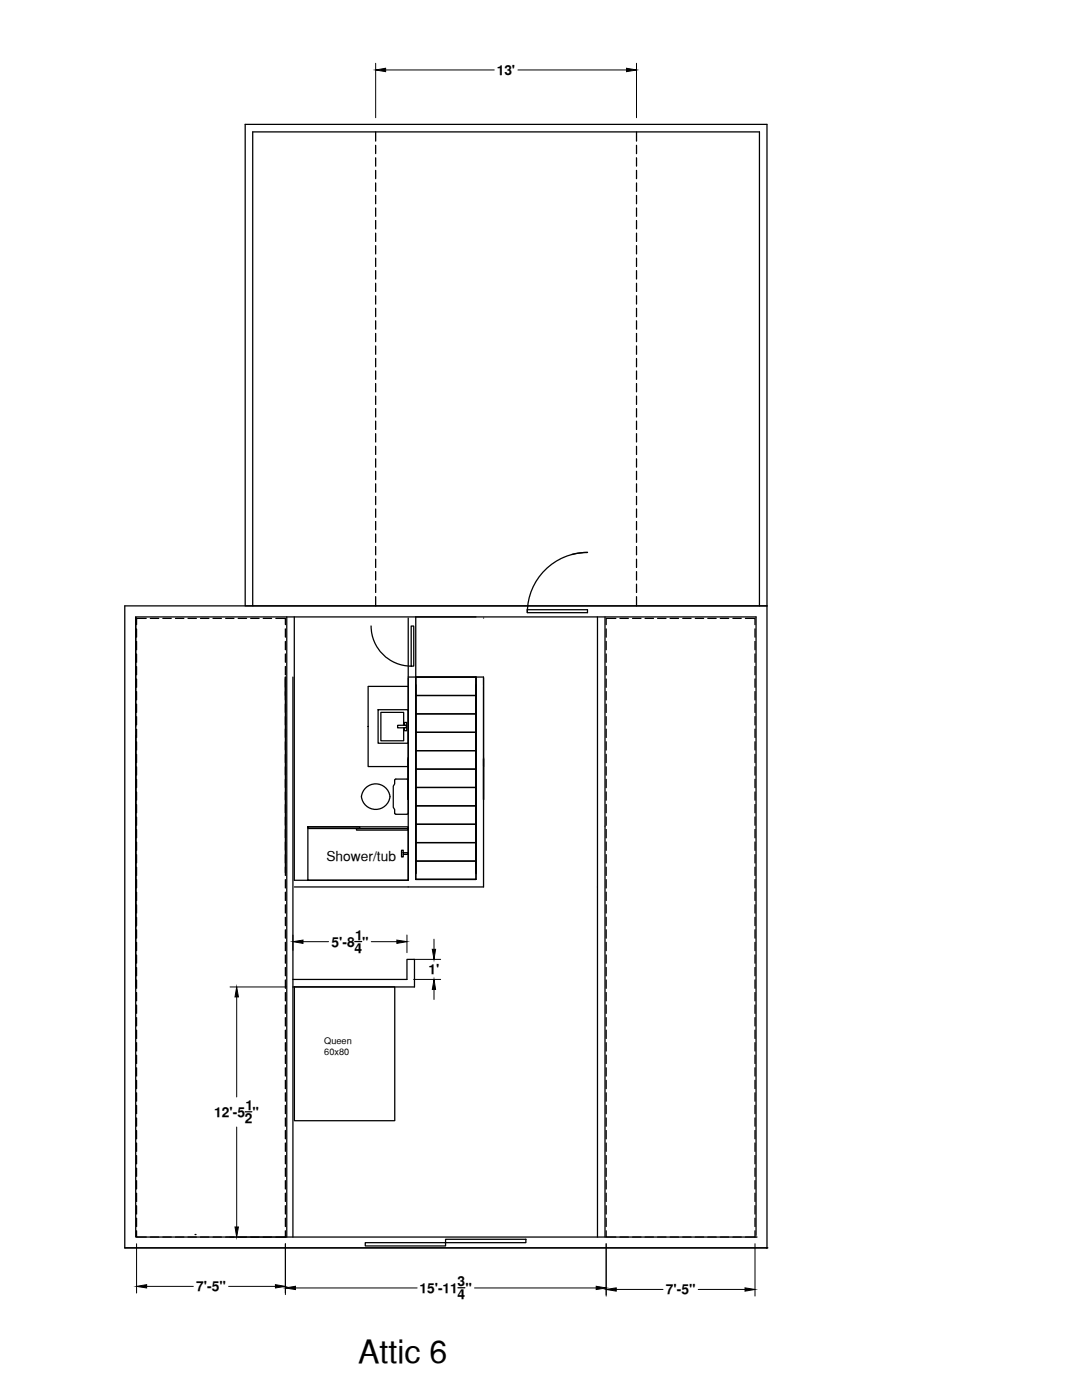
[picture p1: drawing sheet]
<svg xmlns="http://www.w3.org/2000/svg" width="216mm" height="279mm" viewBox="0 0 216 279" stroke-linecap="round" stroke-linejoin="round" font-family="sans-serif">
<!-- layer: PLAN_DE_BASE -->
<path d="M114.1 110.7l1.6-.3 1.5-.1a12 12 0 0 0-12 12M24.9 120.9v128.1M56.9 135.1v39.1M58.4 135.1v111.8M105.2 121.7h12v.6h-12zM72.8 157.4a2.87 2.87 0 0 1 3.1-.8 2.87 2.87 0 0 1 1.9 2.4 2.87 2.87 0 0 1-2.8 2.5 2.87 2.87 0 0 1-2.9-2.5l.2-.6zM75.4 141.6h6.1v6.7h-6.1zM79 155.5h2.2l.3 .2v6.6l-.3 .2M79 155.5l-.3 .2v.7l-.2 .5v4.2l.2 .5 .1 .7 .2 .2M80.5 144.8v-2.6h-4.5v5.6h4.5v-2.5M79 162.5h2.2" fill="none" stroke="#000" stroke-width=".25"/>
<!-- layer: 0 -->
<g fill="none" stroke="#000" stroke-width=".25">
<path d="M75 26.3v1.9M75 29v1.7M75 31.5v1.7M75 34v1.7M75 36.5v1.7M75 39v1.7M127 26.3v1.9M127 29v1.7M127 31.5v1.7M127 34v1.7M127 36.5v1.7M127 39v1.7"/>
<path d="M75 41.5v1.7M75 44v1.7M75 46.5v1.7M75 49v1.7M75 51.5v1.7M75 54v1.7M75 56.5v1.7M75 59v1.7M127 41.5v1.7M127 44v1.7M127 46.5v1.7M127 49v1.7"/>
<path d="M127 51.5v1.7M127 54v1.7M127 56.5v1.7M127 59v1.7M75 61.5v1.7M75 64v1.7M75 66.5v1.7M75 69v1.7M75 71.5v1.7M75 74v1.7M75 76.5v1.7M75 79.1v1.6"/>
<path d="M127 61.5v1.7M127 64v1.7M127 66.5v1.7M127 69v1.7M127 71.5v1.7M127 74v1.7M127 76.5v1.7M127 79.1v1.6M75 81.5v1.7M75 84v1.7M75 86.5v1.7M75 89.1v1.6"/>
<path d="M75 91.6v1.6M75 94.1v1.6M75 96.6v1.6M75 99.1v1.6M127 81.5v1.7M127 84v1.7M127 86.5v1.7M127 89.1v1.6M127 91.6v1.6M127 94.1v1.6M127 96.6v1.6M127 99.1v1.6"/>
<path d="M75 101.6v1.6M75 104.1v1.6M75 106.6v1.6M75 109.1v1.6M75 111.6v1.7M75 114.1v1.7M75 116.6v1.7M75 119.1v1.8M127 101.6v1.6M127 104.1v1.6M127 106.6v1.6M127 109.1v1.6"/>
<path d="M127 111.6v1.7M127 114.1v1.7M127 116.6v1.7M127 119.1v1.8M24.9 120.9h128.1h-104.1v-96.1h104.1v224.2M27.1 123.1v123.8h123.8M27.2 125.5v1.7M27.2 128v1.7M27.2 130.5v1.7M27.2 133v1.7M27.2 135.5v1.7M27.2 138v1.7"/>
<path d="M29.2 123.4h-2v1.3M30 123.4h1.7M32.5 123.4h1.7M35 123.4h1.7M37.5 123.4h1.7M40 123.4h1.7M42.5 123.4h1.7M45 123.4h1.7M47.5 123.4h1.7M50 123.4h1.7M50.4 120.9v-94.6h101.1v94.6M52.5 123.4h1.7"/>
<path d="M55 123.4h1.9v1.3M56.9 125.5v1.7M56.9 128v1.7M56.9 130.5v1.7M56.9 133v1.7M56.9 135.1v4.6M57.2 123.1v123.8M58.7 123.1v52.6h22.8v-24.2M73.5 137h8v16h-8zM74 124.9a8 8 0 0 0 8.1 8M81.5 123.3v36.3v-8.4M81.5 135.1h15v41.9h-37.8"/>
<path d="M81.5 135.4v1.4M82 124.9h.6v8h-.6zM83 136.6v37.7v-39.2h12v39.2v-37.7M83 138.8h12v3.7h-12zM83 138.8h12v-3.7v40.4h-12M95 123.1h-12v52.4M96.5 137v16M96.5 123.3v.1M119.2 123.1v123.8M120.7 123.1v123.8M121 125.5v1.7M121 128v1.7"/>
<path d="M121 130.5v1.7M121 133v1.7M121 135.5v1.7M121 138v1.7M122.9 123.4h-1.9v1.3M123.7 123.4h1.7M126.2 123.4h1.7M128.7 123.4h1.7M131.2 123.4h1.7M133.7 123.4h1.7M136.2 123.4h1.7M138.7 123.4h1.7"/>
<path d="M141.2 123.4h1.7M143.7 123.4h1.7M146.2 123.4h1.7M148.7 123.4h2v1.3M150.7 125.5v1.7M150.7 128v1.7M150.7 130.5v1.7M150.7 133v1.7M150.7 135.5v1.7M150.7 138v1.7M27.1 145.1v-22h123.8v123.4M27.2 140.5v1.7"/>
<path d="M27.2 143v1.7M27.2 145.5v1.7M27.2 148v1.7M27.2 150.5v1.7M27.2 153v1.7M27.2 155.5v1.7M27.2 158v1.7M56.9 140.5v1.7M56.9 143v1.7M56.9 145.5v1.7M56.9 148v1.7M56.9 150.5v1.7"/>
<path d="M56.9 153v1.7M56.9 155.5v1.7M56.9 158v1.7M79.3 144.8l1.8-.1v.5l-1.8 .1zM80.7 144.7v-.5h.5v1.6h-.5v-.6M83 157.2h12v3.6h-12zM83 153.5h12v3.7h-12zM83 149.8h12v3.7h-12zM83 146.1h12v3.7h-12zM83 142.5h12v3.6h-12zM96.5 159.6v-8.1v8.1M121 140.5v1.7"/>
<path d="M121 143v1.7M121 145.5v1.7M121 148v1.7M121 150.5v1.7M121 153v1.7M121 155.5v1.7M121 158v1.7M150.7 140.5v1.7M150.7 143v1.7M150.7 145.5v1.7M150.7 148v1.7M150.7 150.5v1.7"/>
<path d="M150.7 153v1.7M150.7 155.5v1.7M150.7 158v1.7M27.2 160.5v1.7M27.2 163v1.7M27.2 165.5v1.7M27.2 168v1.7M27.2 170.6v1.6M27.2 173.1v1.6M27.2 175.5v1.7M27.2 178v1.7M56.9 160.5v1.7"/>
<path d="M56.9 163v1.7M56.9 165.5v1.7M56.9 168v1.7M56.9 170.6v1.6M56.9 173.1v1.6M56.9 175.5v1.7M56.9 178v1.7M61.4 165h20.1v10.7h-20.1zM61.4 165h10.4v.3h-10.4zM71.1 165.3h10.4v.4h-10.4zM80.1 169.7h.4v1.3h-.4zM80.5 170.2h1v.3h-1"/>
<path d="M83 168.2h12v3.6h-12zM83 164.5h12v3.7h-12zM83 160.8h12v3.7h-12zM83 171.8h12v3.7h-12zM83 175.5h12M121 160.5v1.7M121 163v1.7M121 165.5v1.7M121 168v1.7M121 170.6v1.6M121 173.1v1.6M121 175.5v1.7"/>
<path d="M121 178v1.7M150.7 160.5v1.7M150.7 163v1.7M150.7 165.5v1.7M150.7 168v1.7M150.7 170.6v1.6M150.7 173.1v1.6M150.7 175.5v1.7M150.7 178v1.7M27.1 185v-38.1v50M27.2 180.6v1.6M27.2 183.1v1.6"/>
<path d="M27.2 185.6v1.6M27.2 188.1v1.6M27.2 190.6v1.6M27.2 193.1v1.6M27.2 195.6v1.6M27.2 198.1v1.6M56.9 180.6v1.6M56.9 183.1v1.6M56.9 185.6v1.6M56.9 188.1v1.6M56.9 190.6v1.6M56.9 193.1v1.6"/>
<path d="M56.9 195.6v1.6M56.9 198.1v1.6M58.4 195.5h22.8v-4h1.5v5.5h-24.3M58.7 196.9h20.1v26.8h-20.1zM70.8 187.9h1.4M121 180.6v1.6M121 183.1v1.6M121 185.6v1.6M121 188.1v1.6M121 190.6v1.6M121 193.1v1.6M121 195.6v1.6"/>
<path d="M121 198.1v1.6M150.7 180.6v1.6M150.7 183.1v1.6M150.7 185.6v1.6M150.7 188.1v1.6M150.7 190.6v1.6M150.7 193.1v1.6M150.7 195.6v1.6M150.7 198.1v1.6M27.2 200.6v1.6M27.2 203.1v1.7M27.2 205.6v1.7"/>
<path d="M27.2 208.1v1.7M27.2 210.6v1.7M27.2 213.1v1.6M27.2 215.6v1.7M27.2 218.1v1.7M56.9 200.6v1.6M56.9 203.1v1.7M56.9 205.6v1.7M56.9 208.1v1.7M56.9 210.6v1.7M56.9 213.1v1.6M56.9 215.6v1.7"/>
<path d="M56.9 218.1v1.7M121 200.6v1.6M121 203.1v1.7M121 205.6v1.7M121 208.1v1.7M121 210.6v1.7M121 213.1v1.6M121 215.6v1.7M121 218.1v1.7M150.7 200.6v1.6M150.7 203.1v1.7M150.7 205.6v1.7"/>
<path d="M150.7 208.1v1.7M150.7 210.6v1.7M150.7 213.1v1.6M150.7 215.6v1.7M150.7 218.1v1.7M27.2 220.6v1.7M27.2 223.1v1.7M27.2 225.6v1.7M27.2 228.1v1.7M27.2 230.6v1.7M27.2 233.1v1.7M27.2 235.6v1.7"/>
<path d="M27.2 238.1v1.7M48.9 221.9h1.4M56.9 220.6v1.7M56.9 223.1v1.7M56.9 225.6v1.7M56.9 228.1v1.7M56.9 230.6v1.7M56.9 233.1v1.7M56.9 235.6v1.7M56.9 238.1v1.7M121 220.6v1.7M121 223.1v1.7"/>
<path d="M121 225.6v1.7M121 228.1v1.7M121 230.6v1.7M121 233.1v1.7M121 235.6v1.7M121 238.1v1.7M150.7 220.6v1.7M150.7 223.1v1.7M150.7 225.6v1.7M150.7 228.1v1.7M150.7 230.6v1.7M150.7 233.1v1.7"/>
<path d="M150.7 235.6v1.7M150.7 238.1v1.7M24.9 249h128.1zM27.2 245.6v1.3h2M27.2 240.6v1.7M27.2 243.1v1.7M30 246.9h1.7M32.5 246.9h1.7M35 246.9h1.7M37.5 246.9h1.7M38.9 246.4h.1M40 246.9h1.7"/>
<path d="M42.5 246.9h1.7M45 246.9h1.7M47.5 246.9h1.7M50 246.9h1.7M52.5 246.9h1.7M56.9 240.6v1.7M56.9 243.1v1.7M56.9 245.6v1.3h-1.9M72.9 248h16v.7h-16zM88.9 247.3h16v.7h-16zM91.4 257h1.4M121 245.6v1.3h1.9"/>
<path d="M121 240.6v1.7M121 243.1v1.7M123.7 246.9h1.7M126.2 246.9h1.7M128.7 246.9h1.7M131.2 246.9h1.7M133.7 246.9h1.7M136.2 246.9h1.7M138.7 246.9h1.7M141.2 246.9h1.7M143.7 246.9h1.7M146.2 246.9h1.7"/>
<path d="M150.7 245.6v1.3h-2M150.7 240.6v1.7M150.7 243.1v1.7M150.9 246.9h.1M153 249h.1"/>
</g>
<g fill="none" stroke="#000" stroke-width=".2">
<path d="M75 12.6v10.9M76.9 14h21.7M103.3 14h21.7M127 12.6v10.9M45.9 197h11.2M47.2 199v19.9M58.4 186.6v3.1M60.5 187.9h5.1M74.1 187.9h5.1M81.2 186.6v3.5M82.5 191.5h5.4M82.5 195.5h5.4"/>
<path d="M86.6 187.4v2.1M86.6 197.5v2M47.2 224.9v20M27.2 248.2v9.9M29.3 256.7h9.3M45.6 256.7h9.4M45.9 246.9h11.2M56.9 248.2v10.2M59 257h24.2M94.7 257h24.3M121 248.2v10.5M123 257.3h9.3"/>
<path d="M139.3 257.3h9.4M150.7 248.2v10.5"/>
</g>
<g fill="#000" stroke="#000" stroke-width=".2">
<path d="M75 14l1.9-.4v.7zM125 13.6l2 .4-2 .3zM47.2 197l.4 2h-.7zM58.4 187.9l2.1-.3v.7zM79.2 187.6l2 .3-2 .4zM86.3 189.5h.6l-.3 2zM86.6 195.5l.3 2h-.6zM27.2 256.7l2.1-.3v.6zM46.9 244.9h.7l-.4 2zM55 256.4l1.9 .3-1.9 .3zM56.9 257l2.1-.3v.7zM119 256.7l2 .3-2 .4z"/>
<path d="M121 257.3l2-.3v.7zM148.7 257l2 .3-2 .4z"/>
</g>
<text font-size="6.4" x="71.5" y="272">Attic 6</text>
<g font-size="2.7">
<text x="99.1" y="14.9">13'</text>
<text x="65.1" y="171.9">Shower/tub</text>
<text x="66.2" y="188.9">5'-8 &quot;</text>
<text x="70.7" y="190.2">4</text>
<text x="70.9" y="187.6">1</text>
<text x="85.5" y="194.5">1'</text>
<text x="49" y="221.5">1</text>
<text x="42.8" y="222.9">12'-5 &quot;</text>
<text x="48.8" y="224.2">2</text>
<text x="39.2" y="257.7">7'-5&quot;</text>
<text x="83.7" y="258">15'-11 &quot;</text>
<text x="91.3" y="256.7">3</text>
<text x="91.3" y="259.3">4</text>
<text x="132.9" y="258.3">7'-5&quot;</text>
</g>
<g font-size="1.8">
<text x="64.7" y="208.4">Queen</text>
<text x="64.7" y="210.6">60x80</text>
</g>
</svg>
